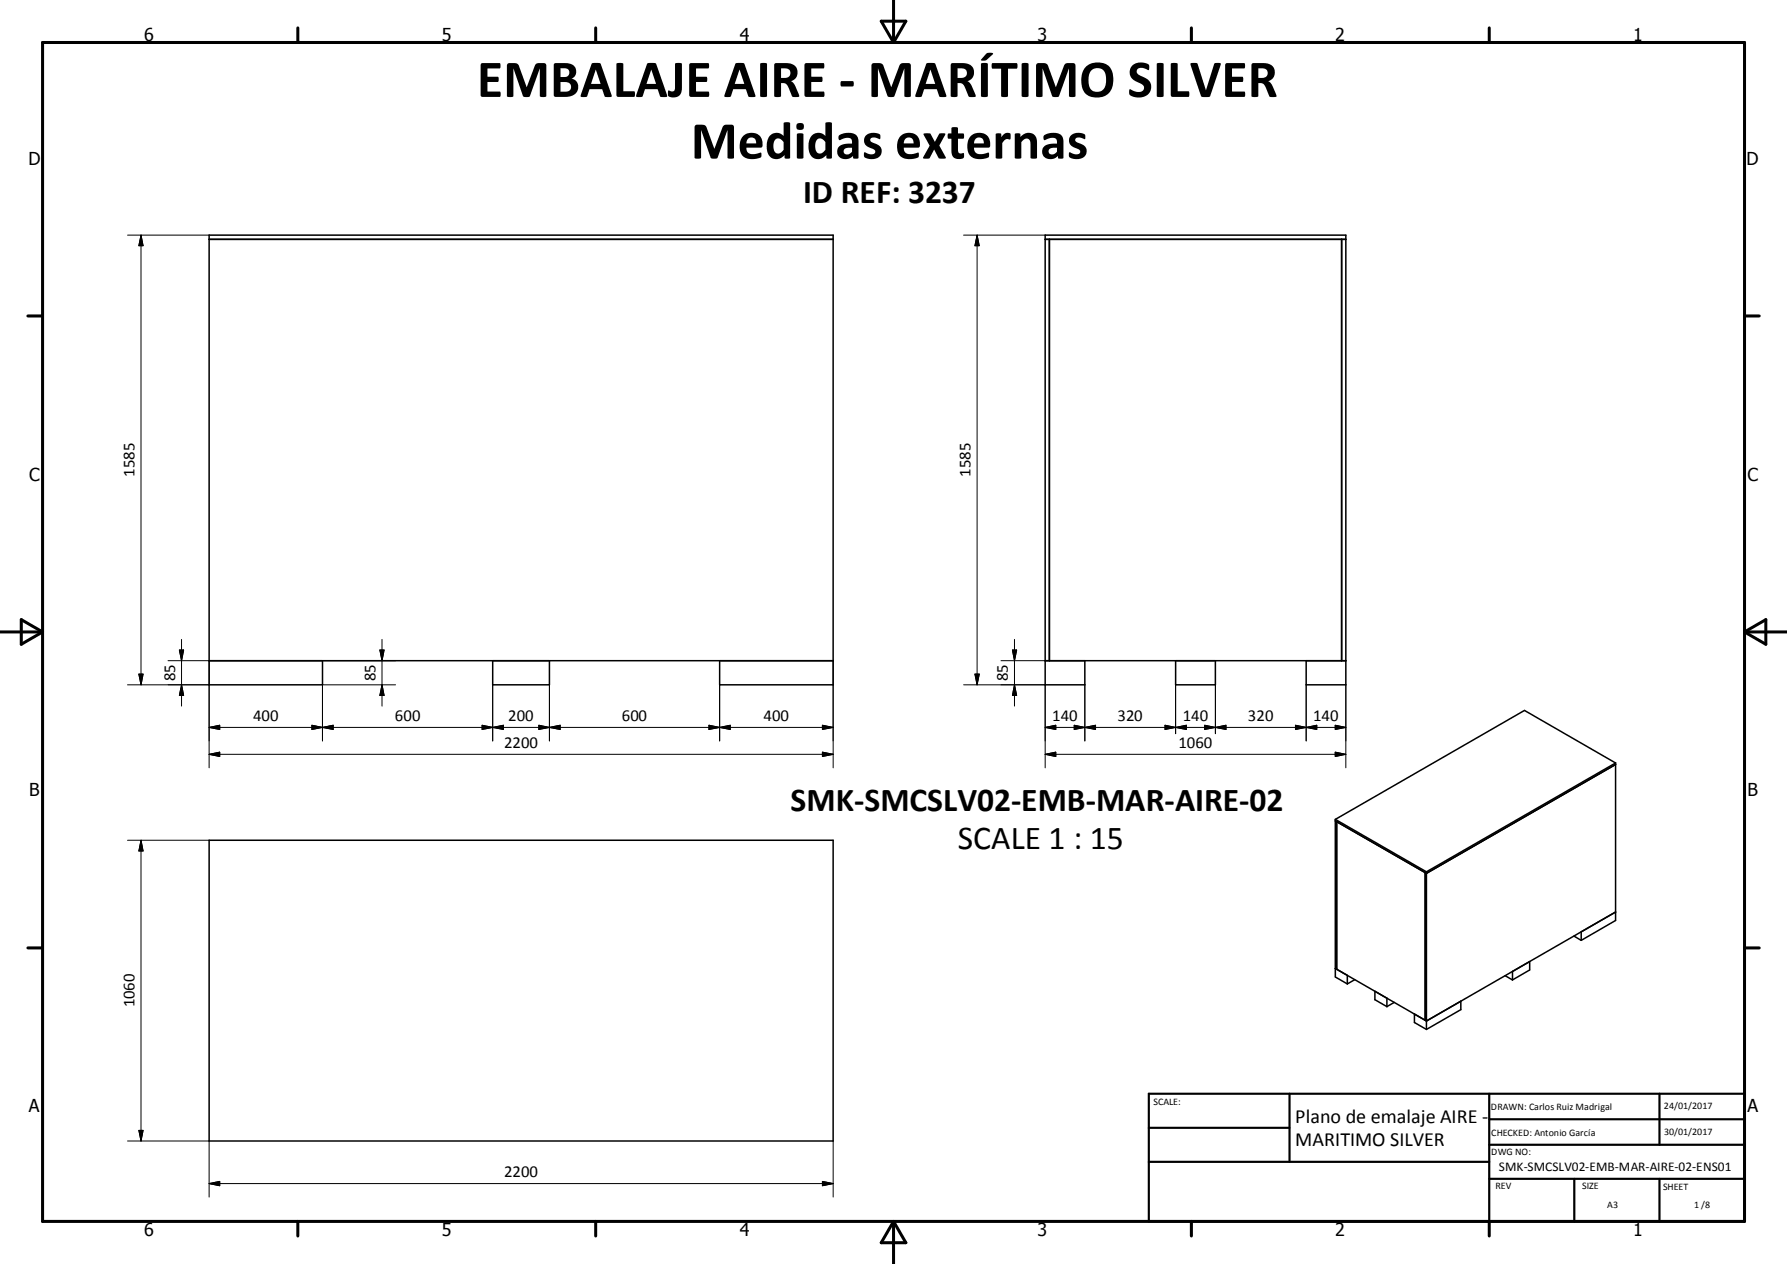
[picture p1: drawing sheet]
<svg xmlns="http://www.w3.org/2000/svg" width="420mm" height="297mm" viewBox="0 0 420 297" stroke-linecap="round" stroke-linejoin="round" font-family="sans-serif">
<g fill="none" stroke="#000" stroke-width=".36">
<path d="M49.2 56.2h146.6M245.7 56.2h70.6M246.7 56.2v99.1M315.3 56.2v99.1M49.2 155.3h146.6M75.8 155.3v5.6h-26.6v-105.6h146.6v105.6h-26.6v-5.6M115.8 155.3v5.6h13.3v-5.6M245.7 155.3h70.6M255 155.3v5.6h-9.3v-105.6h70.6v105.6h-9.3v-5.6M276.3 155.3v5.6h9.4v-5.6M379.7 179.3v37l-8 4.7M379.7 179.6l-44.4 25.6"/>
<path d="M379.7 179.3l-44.4 25.6M379.7 179.3l-21.4-12.4-44.4 25.6M49.2 197.4h146.6v70.7h-146.6zM313.9 192.5v37.1l2.8 1.6M313.9 192.5l21.4 12.4M314.2 193.1v34.6M314.2 193.1l-.3-.2 21.4 12.3M314.2 193.1l20.8 11.9M335 205v34.7l.3 .2M335 205l.3 .2M335.3 204.9v37M369.9 219.9l1.8 1.1"/>
<path d="M371.7 219v2M379.7 214.3l-44.4 25.6M314.2 227.7l-.3-.1 2.8 1.6v2M314.2 227.7l21.1 12.2M318.4 230.2l-1.7 1M323.2 232.9v2l2.8 1.6M326 234.6v1.9M327.7 235.5l-1.7 1M332.5 238.3v2l2.8 1.6M335.3 239.9l8.1-4.6v1.9l-8.1 4.7M353.8 229.3l1.7 1M355.5 228.3l4-2.4v2l-4 2.4z"/>
</g>
<g fill="none" stroke="#000" stroke-width=".71">
<path d="M10 10h400v277h-400zM70 6.6v3.4M140 6.6v3.4M207.1 5h5.8l-2.9 5zM210 0v10M280 6.6v3.4M350 6.6v3.4M6.6 74.2h3.4M410 74.2h3.5M0 148.5h10M5 145.6l5 2.9-5 2.9zM410 148.5h10.1"/>
<path d="M410 148.5l5.1-2.9v5.8zM6.6 222.7h3.4M410 222.7h3.5M70 287v3.4M140 287v3.4M210 287v10M210 287l2.9 5h-5.8zM280 287v3.4M350 287v3.4"/>
</g>
<path d="M270 257h140v30h-140zM303.1 257v16M350 257v30M390.1 257v12M270 265h33.1M270 273h80M350 277h60M350 269h60M350 263h60M370 277v10M390.1 277v10" fill="none" stroke="#000" stroke-width=".51"/>
<g fill="none" stroke="#000" stroke-width=".24">
<path d="M30 55.3h19.2M33.1 55.3v105.6M33.1 55.3l.5 2.4h-1zM226.5 55.3h19.2M229.7 55.3l.5 2.4h-1zM229.7 55.3v105.6M32.6 158.4h1l-.5 2.5zM39.5 155.3h9.7v25.1M42.2 152.7h1l-.5 2.6zM42.7 150.2v15.7M75.8 155.3h17.2M89.3 152.7h1l-.5 2.6z"/>
<path d="M89.8 150.2v15.7M195.8 155.3v25.1M229.2 158.4h1l-.5 2.5zM235.3 155.3h10.4M238 152.7h1l-.5 2.6zM238.5 150.2v15.7M30 160.9h19.2M42.7 160.9l.5 2.5h-1zM49.2 177.2h146.6M49.2 177.2l2.4-.5v1.1zM49.2 170.9l2.4-.5v1zM49.2 170.9h146.6"/>
<path d="M73.3 170.4l2.5 .5-2.5 .5zM75.8 170.9l2.5-.5v1zM89.8 160.9l.5 2.5h-1zM93 160.9h-17.2v13.2M113.3 170.4l2.5 .5-2.5 .5zM115.8 170.9l2.5-.5v1zM115.8 160.9v13.2M126.7 170.4l2.4 .5-2.4 .5zM129.1 160.9v13.2M129.1 170.9l2.6-.5v1zM166.6 170.4l2.6 .5-2.6 .5zM169.2 170.9l2.4-.5v1z"/>
<path d="M169.2 160.9v13.2M193.3 176.7l2.5 .5-2.5 .6zM193.3 170.4l2.5 .5-2.5 .5zM226.5 160.9h19.2v19.5M238.5 160.9l.5 2.5h-1zM245.7 177.2h70.6M245.7 170.9h70.6M245.7 177.2l2.5-.5v1.1zM245.7 170.9l2.5-.5v1zM252.5 170.4l2.5 .5-2.5 .5zM255 160.9v13.2M255 170.9l2.5-.5v1z"/>
<path d="M273.8 170.4l2.5 .5-2.5 .5zM276.3 170.9l2.5-.5v1zM276.3 160.9v11.5M283.2 170.4l2.5 .5-2.5 .5zM285.7 160.9v11.5M285.7 170.9l2.5-.5v1zM304.5 170.4l2.5 .5-2.5 .5zM307 170.9l2.5-.5v1zM307 160.9v13.2M313.8 176.7l2.5 .5-2.5 .6zM313.8 170.4l2.5 .5-2.5 .5zM316.3 160.9v19.5"/>
<path d="M30 197.4h19.2M33.1 197.4v70.7M33.1 197.4l.5 2.6h-1zM30 268.1h19.2v13.2M32.6 265.6h1l-.5 2.5zM49.2 278.1l2.4-.5v1zM49.2 278.1h146.6M193.3 277.6l2.5 .5-2.5 .5zM195.8 268.1v13.2"/>
</g>
<g fill="#000" stroke="#000" stroke-width=".24">
<path d="M33.1 55.3l.5 2.4h-1zM229.7 55.3l.5 2.4h-1zM32.6 158.4h1l-.5 2.5zM42.2 152.7h1l-.5 2.6zM89.3 152.7h1l-.5 2.6zM229.2 158.4h1l-.5 2.5zM238 152.7h1l-.5 2.6zM42.7 160.9l.5 2.5h-1zM49.2 177.2l2.4-.5v1.1zM49.2 170.9l2.4-.5v1zM73.3 170.4l2.5 .5-2.5 .5zM75.8 170.9l2.5-.5v1z"/>
<path d="M89.8 160.9l.5 2.5h-1zM113.3 170.4l2.5 .5-2.5 .5zM115.8 170.9l2.5-.5v1zM126.7 170.4l2.4 .5-2.4 .5zM129.1 170.9l2.6-.5v1zM166.6 170.4l2.6 .5-2.6 .5zM169.2 170.9l2.4-.5v1zM193.3 176.7l2.5 .5-2.5 .6zM193.3 170.4l2.5 .5-2.5 .5zM238.5 160.9l.5 2.5h-1zM245.7 177.2l2.5-.5v1.1zM245.7 170.9l2.5-.5v1z"/>
<path d="M252.5 170.4l2.5 .5-2.5 .5zM255 170.9l2.5-.5v1zM273.8 170.4l2.5 .5-2.5 .5zM276.3 170.9l2.5-.5v1zM283.2 170.4l2.5 .5-2.5 .5zM285.7 170.9l2.5-.5v1zM304.5 170.4l2.5 .5-2.5 .5zM307 170.9l2.5-.5v1zM313.8 176.7l2.5 .5-2.5 .6zM313.8 170.4l2.5 .5-2.5 .5zM33.1 197.4l.5 2.6h-1zM32.6 265.6h1l-.5 2.5z"/>
<path d="M49.2 278.1l2.4-.5v1zM193.3 277.6l2.5 .5-2.5 .5z"/>
</g>
<g font-size="12.6">
<text x="112.1" y="22.8">EMBALAJE AIRE - MARÍTIMO SILVER</text>
<text x="162.4" y="37.3">Medidas externas</text>
</g>
<g font-size="7.9">
<text x="188.8" y="47.7">ID REF: 3237</text>
<text x="185.8" y="190.6">SMK-SMCSLV02-EMB-MAR-AIRE-02</text>
<text x="225.1" y="199.6">SCALE 1 : 15</text>
</g>
<g font-size="4.7">
<text x="304.5" y="263.9">Plano de emalaje AIRE -</text>
<text x="304.5" y="269.3">MARITIMO SILVER</text>
</g>
<g font-size="4.2">
<text x="33.9" y="9.6">6</text>
<text x="103.9" y="9.6">5</text>
<text x="173.9" y="9.6">4</text>
<text x="243.8" y="9.6">3</text>
<text x="313.9" y="9.6">2</text>
<text x="383.9" y="9.6">1</text>
<text x="6.7" y="38.7">D</text>
<text x="410.5" y="38.7">D</text>
<text x="6.9" y="112.9">C</text>
<text x="410.7" y="112.9">C</text>
<text x="6.9" y="187.1">B</text>
<text x="410.7" y="187.1">B</text>
<text x="6.8" y="261.4">A</text>
<text x="410.7" y="261.4">A</text>
<text x="33.9" y="290.4">6</text>
<text x="103.9" y="290.4">5</text>
<text x="173.9" y="290.4">4</text>
<text x="243.8" y="290.4">3</text>
<text x="313.9" y="290.4">2</text>
<text x="383.9" y="290.4">1</text>
</g>
<g font-size="3.9">
<text x="31.6" y="112.1" transform="rotate(-90 31.6 112.1)">1585</text>
<text x="228.1" y="112.1" transform="rotate(-90 228.1 112.1)">1585</text>
<text x="41.1" y="160" transform="rotate(-90 41.1 160)">85</text>
<text x="88.2" y="160" transform="rotate(-90 88.2 160)">85</text>
<text x="236.9" y="160" transform="rotate(-90 236.9 160)">85</text>
<text x="59.5" y="169.3">400</text>
<text x="92.8" y="169.3">600</text>
<text x="119.5" y="169.3">200</text>
<text x="146.1" y="169.3">600</text>
<text x="179.5" y="169.3">400</text>
<text x="247.3" y="169.3">140</text>
<text x="262.6" y="169.3">320</text>
<text x="278" y="169.3">140</text>
<text x="293.3" y="169.3">320</text>
<text x="308.7" y="169.3">140</text>
<text x="118.5" y="175.7">2200</text>
<text x="277" y="175.7">1060</text>
<text x="31.6" y="236.7" transform="rotate(-90 31.6 236.7)">1060</text>
<text x="118.5" y="276.5">2200</text>
</g>
<text font-size="3.1" x="352.3" y="275.3">SMK-SMCSLV02-EMB-MAR-AIRE-02-ENS01</text>
<g font-size="2.4">
<text x="271.1" y="259.7">SCALE:</text>
<text x="350.4" y="260.8">DRAWN: Carlos Ruiz Madrigal</text>
<text x="391.1" y="260.6">24/01/2017</text>
<text x="350.5" y="267">CHECKED: Antonio García</text>
<text x="391.2" y="266.7">30/01/2017</text>
<text x="350.5" y="271.4">DWG NO:</text>
<text x="351.5" y="279.3">REV</text>
<text x="371.9" y="279.4">SIZE</text>
<text x="390.9" y="279.6">SHEET</text>
<text x="377.8" y="283.9">A3</text>
<text x="398.2" y="283.8">1 /8</text>
</g>
</svg>
